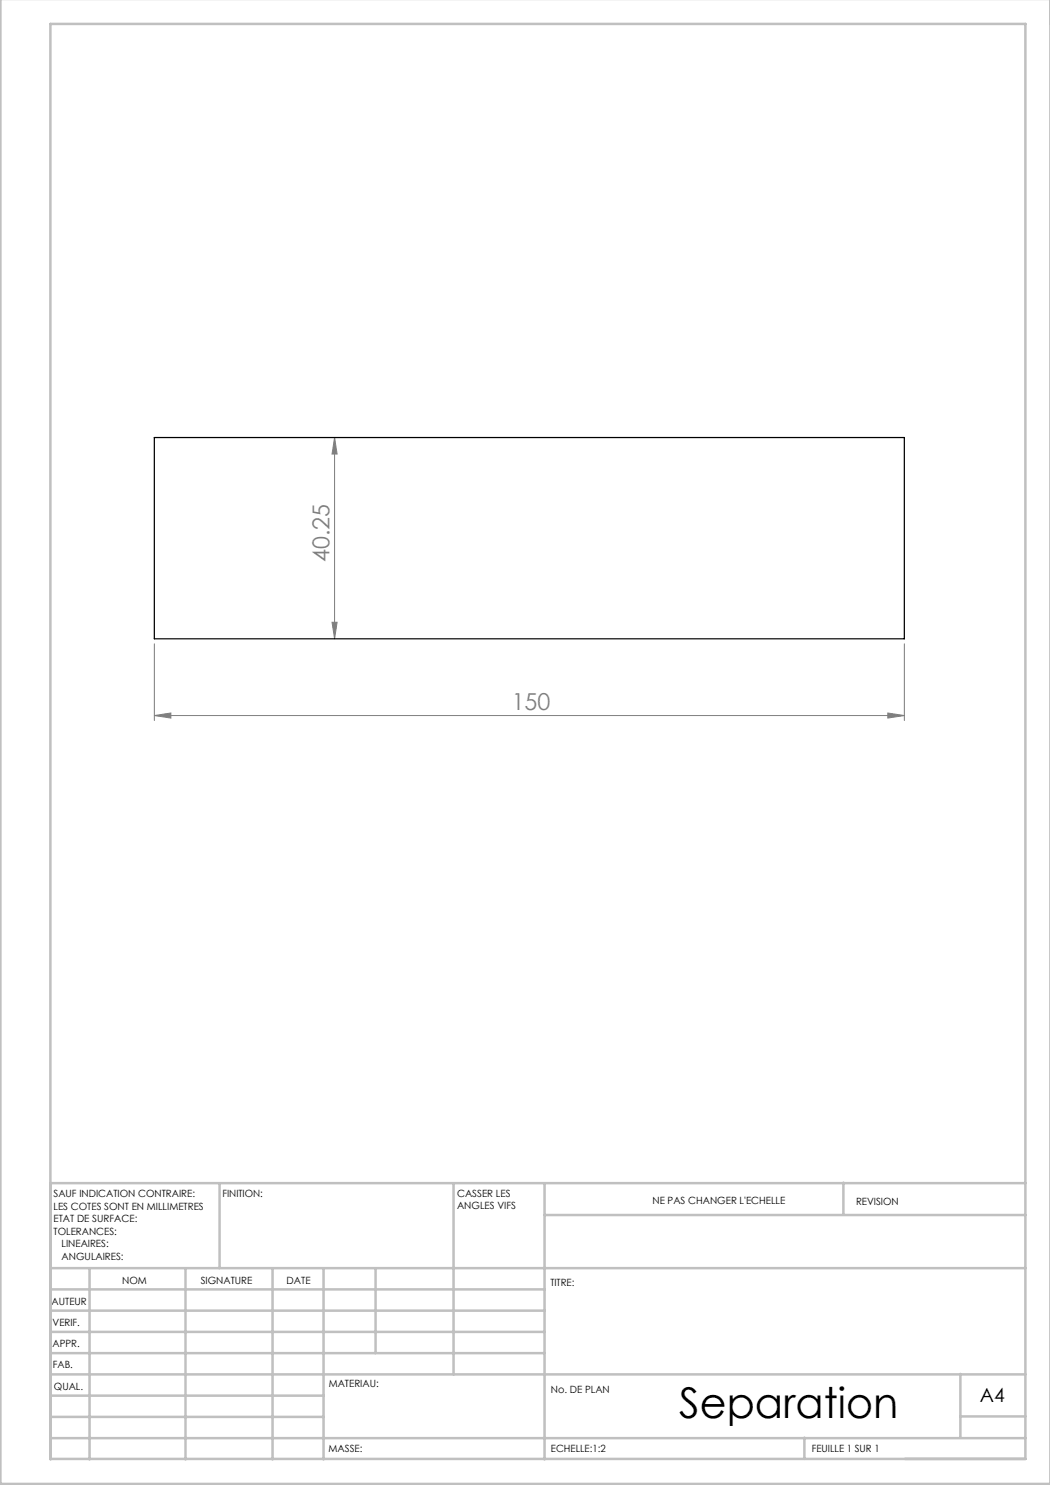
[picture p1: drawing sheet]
<svg xmlns="http://www.w3.org/2000/svg" width="210mm" height="297mm" viewBox="0 0 210 297" stroke-linecap="round" stroke-linejoin="round" font-family="sans-serif">
<path d="M66.9 87.5l.5 3.3h-1zM66.9 87.5v40.3M30.9 128.8v15.3M66.4 124.5h1l-.5 3.3zM180.9 128.8v15.3M30.9 143.1l3.3-.5v1zM30.9 143.1h150M177.6 142.6l3.3 .5-3.3 .5z" fill="none" stroke="#808080" stroke-width=".2"/>
<g fill="none" stroke="#c0c0c0" stroke-width=".5">
<path d="M.1 -.1v296.9h210M10.1 236.6h195M43.9 236.6v17M90.7 236.6v38.3M108.9 236.6v55.3M168.7 236.5v6.4M10.1 253.6h195M10.1 257.9h98.8M17.9 253.6v38.3M37.1 253.6v38.3M54.5 253.6v38.3M64.7 253.6v38.3"/>
<path d="M75.1 253.6v17M108.9 243h96.2M10.1 270.6h98.8M10.1 266.4h98.8M10.1 262.1h98.8M10.1 279.1h54.6M10.1 274.9h195M192.1 274.8v12.7M10.1 291.8h195v-287h-195v287.1M10.1 287.6h195M10.1 283.4h54.6M160.9 287.5v4.3"/>
<path d="M192.1 283.3h13"/>
</g>
<g fill="#808080">
<path d="M30.9 143.1l3.3-.5v1zM177.6 142.6l3.3 .5-3.3 .5z"/>
<path d="M66.9 87.5l.5 3.3h-1zM66.4 124.5h1l-.5 3.3z"/>
</g>
<path d="M30.9 87.5h150v40.3h-150z" fill="none" stroke="#000" stroke-width=".25"/>
<text font-size="8.5" x="135.9" y="283.5">Separation</text>
<g font-size="4.7" fill="#808080">
<text x="65.9" y="112.4" transform="rotate(-90 65.9 112.4)">40.25</text>
<text x="102.3" y="142.1">150</text>
</g>
<text font-size="3.9" x="196" y="280.4">A4</text>
<g font-size="2">
<text x="10.7" y="239.5">SAUF INDICATION CONTRAIRE:</text>
<text x="44.5" y="239.5">FINITION:</text>
<text x="91.4" y="239.4">CASSER LES</text>
<text x="10.7" y="242">LES COTES SONT EN MILLIMETRES</text>
<text x="10.7" y="244.5">ETAT DE SURFACE:</text>
<text x="91.4" y="241.9">ANGLES VIFS</text>
<text x="130.5" y="240.8">NE PAS CHANGER L'ECHELLE</text>
<text x="171.2" y="241">REVISION</text>
<text x="10.7" y="247">TOLERANCES:</text>
<text x="12.3" y="249.5">LINEAIRES:</text>
<text x="12.3" y="252">ANGULAIRES:</text>
<text x="24.4" y="256.9">NOM</text>
<text x="40.1" y="256.8">SIGNATURE</text>
<text x="57.3" y="256.8">DATE</text>
<text x="110.1" y="257.1">TITRE:</text>
<text x="10.3" y="260.9">AUTEUR</text>
<text x="10.5" y="269.3">APPR.</text>
<text x="10.5" y="265.2">VERIF.</text>
<text x="10.6" y="273.6">FAB.</text>
<text x="10.8" y="278">QUAL.</text>
<text x="65.8" y="277.4">MATERIAU:</text>
<text x="110.2" y="278.5">No. DE PLAN</text>
<text x="65.7" y="290.4">MASSE:</text>
<text x="110.2" y="290.5">ECHELLE:1:2</text>
<text x="162.4" y="290.4">FEUILLE 1 SUR 1</text>
</g>
</svg>
